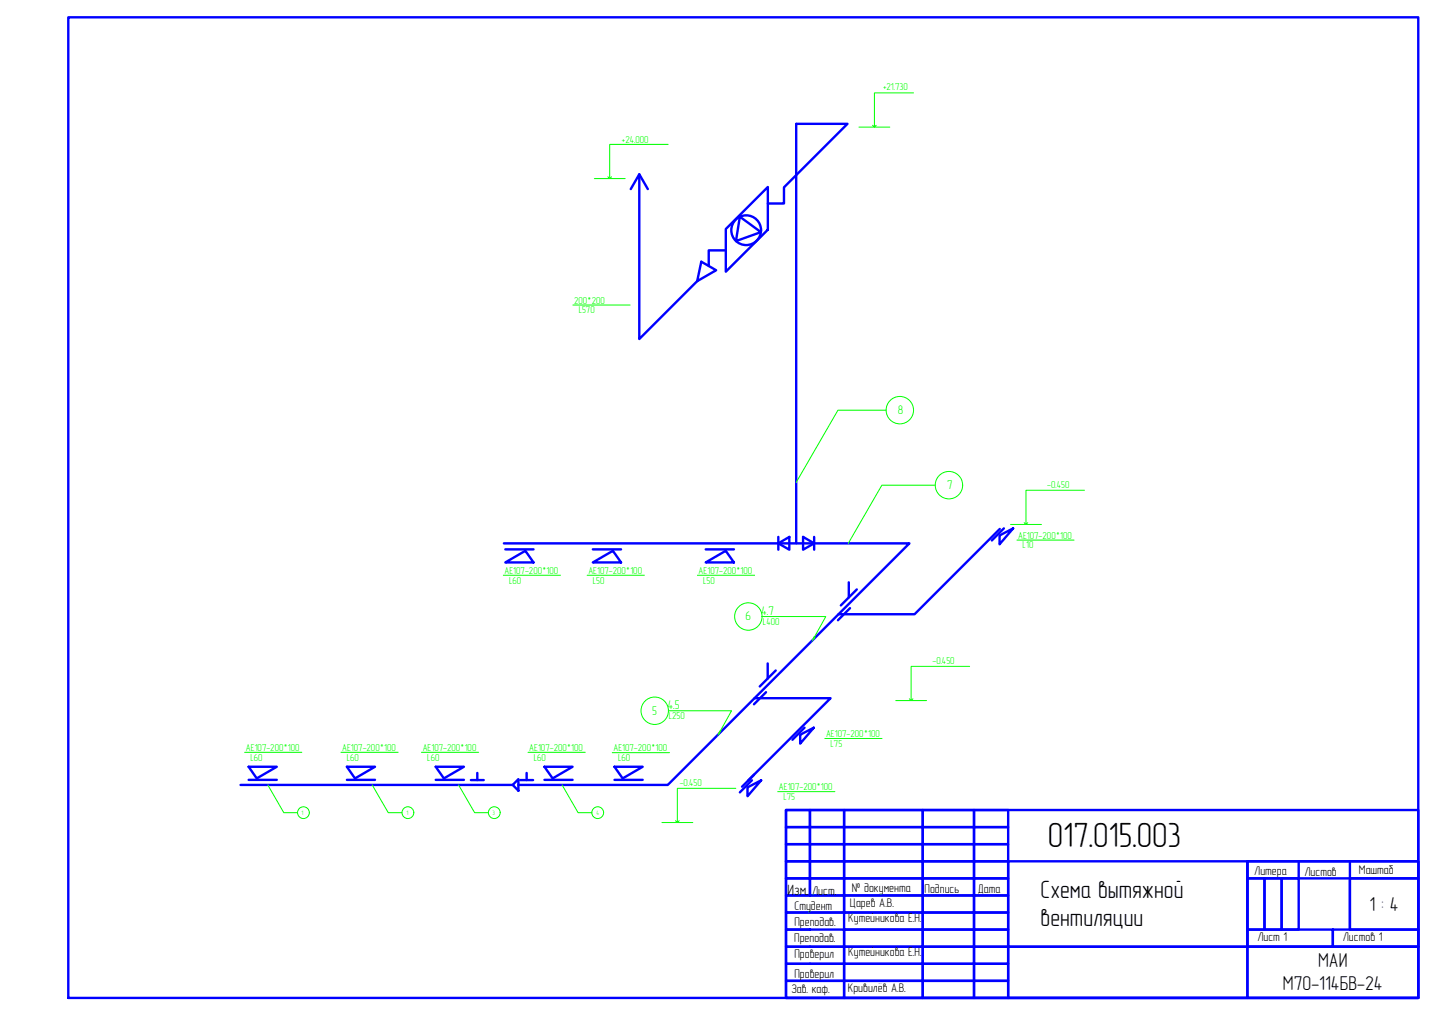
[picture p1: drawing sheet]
<svg xmlns="http://www.w3.org/2000/svg" width="420mm" height="297mm" viewBox="0 0 420 297" stroke-linecap="round" stroke-linejoin="round" font-family="sans-serif">
<g fill="none" stroke="#00f" stroke-width=".7">
<path d="M20 5.1h395v286.9h-395zM184.6 55.3l2.4-4.3v48.2l17-16.9M187 51l2.5 4.3M224.7 59.5h4.7v-4.7l18.6-18.6h-15v122.8M212.4 67l12.3-12.3v12.5l-12.3 12.3zM212.4 73.3h-5v4.5l-2.2-1.2-1.2 5.7 5.5-3.2-2.1-1.3M216.5 63.4l6.1 4.5-7.3 2.7zM147.4 159h118.7l-70.7 70.7h-43.7M227.7 159l3.2-1.9v3.8zM227.7 157.1v3.8M235 157.1l3.2 1.9-3.2 1.9zM238.2 157.1v3.8"/>
<path d="M292.5 156.7l3.9-2.1-3.9 4.7zM292.5 154.8l-24.9 25h-22.3M293.7 154.6l-3.5 3.6M147.8 164.6l5.9-3.4 2.4 3.4zM147.8 160.8h8.3M173.5 164.6l5.8-3.4 2.4 3.4zM173.5 160.8h8.2M206.5 164.6l5.8-3.4 2.4 3.4zM206.5 160.8h8.2M248.3 170.4v4.4M248.7 178l-3.5 3.5M250.7 172.5l-4.7 4.7"/>
<path d="M224.6 194.1v4.5M227 196.2l-4.7 4.7M220.8 204.3h22.2l-24.1 24.2M224.1 202.6l-3.5 3.5M234.1 215l4-2-4 4.6zM235.4 213l-3.5 3.5M70.4 229.7h79.6M72.7 224.4h8.3l-5.9 3.4zM72.7 228.2h8.3M101.5 224.4h8.2l-5.8 3.4zM101.5 228.2h8.2M127.5 224.4h8.2l-5.8 3.4z"/>
<path d="M127.5 228.2h8.2M137.8 228.3h3.7M139.7 226.2v2.1M151.7 228v3.4l-1.7-1.7zM152.2 228.3h3.8M154.1 226.2v2.1M159.3 224.4h8.2l-5.8 3.4zM159.3 228.2h8.2M179.8 224.4h8.2l-5.8 3.4zM179.8 228.2h8.2M218.7 230.4l4-2-4 4.6zM220 228.4l-3.5 3.5"/>
<path d="M220.6 226.7l-3.5 3.5M230 237.1h185v54.9h-185zM230 237.1h7v4.9h-7zM237 237.1h10v4.9h-10zM247 237.1h23v4.9h-23zM270 237.1h15v4.9h-15zM285 237.1h10v4.9h-10zM230 242h7v5h-7zM230 247h7v5.1h-7zM230 252.1h7v5h-7zM230 257.1h7v5h-7zM237 242h10v5h-10z"/>
<path d="M237 247h10v5.1h-10zM237 252.1h10v5h-10zM237 257.1h10v5h-10zM247 242h23v5h-23zM247 247h23v5.1h-23zM247 252.1h23v5h-23zM247 257.1h23v5h-23zM270 242h15v5h-15zM270 247h15v5.1h-15zM270 252.1h15v5h-15zM270 257.1h15v5h-15zM285 242h10v5h-10z"/>
<path d="M285 247h10v5.1h-10zM285 252.1h10v5h-10zM285 257.1h10v5h-10zM295 252.1h70v39.9h50v-14.9h-120zM365 252.1h50v25h-50zM365 252.1h50v5h-50zM365 257.1h5v14.9h-5zM370 257.1h5v14.9h-5zM375 257.1h5v14.9h-5zM380 252.1v5M395 257.1h20v14.9h-20zM395 252.1v19.9"/>
<path d="M230 262.1h17v4.9h-17zM230 272h17v5.1h-17zM230 277.1h17v5h-17zM247 262.1h23v4.9h-23zM247 267h-17v5h7M247 267h23v5h-23zM247 272h23v5.1h-23zM247 277.1h23v5h-23zM270 262.1h15v4.9h-15zM270 267h15v5h-15zM270 272h15v5.1h-15zM270 277.1h15v5h-15z"/>
<path d="M285 262.1h10v4.9h-10zM285 267h10v5h-10zM285 272h10v5.1h-10zM285 277.1h10v5h-10zM295 277.1h70v14.9h-70zM365 272h25v5.1h-25zM390 272h25v5.1h-25zM230 282.1h17v4.9h-17zM230 287h17v5h-17zM247 282.1h23v4.9h-23zM247 287h23v5h-23zM270 282.1h15v4.9h-15z"/>
<path d="M270 287h15v5h-15zM285 282.1h10v4.9h-10zM285 287h10v5h-10z"/>
<circle cx="218.3" cy="67.4" r="4.4"/>
</g>
<g fill="none" stroke="#0f0" stroke-width=".29">
<path d="M251.3 37.2h9M255.3 36.7l.5 .5 .6-.5M267.3 27.2h-11.5v10M173.9 52.3h9M177.9 51.7l.5 .6 .5-.6M195.5 42.3h-17.1v10M167.6 89.3h16.8M259.3 120h-14.1l-12.2 21.2M273.6 142h-15.6l-9.8 17M295.7 153.5h9M297.5 158.1h16.8M299.7 153l.5 .5"/>
<path d="M317.3 143.5h-17.1v10l.5-.5M147.3 168.3h16.7M171.8 168.3h16.7M204 168.3h16.8M283.7 195h-17.1v10M241.3 216.1h16.8M262.1 205h9M266.1 204.5l.5 .5 .5-.5M71.6 220.2h16.7M78.4 229.7l4.6 8.1h4.1M99.8 220.2h16.7M108.9 229.7l4.7 8.1h4"/>
<path d="M123.3 220.2h16.8M134.2 229.7l4.7 8.1h4M154.5 220.2h16.7M164.5 229.7l4.6 8.1h4.1M179.1 220.3h16.8M215.3 230.7h-17.1v10M227.5 231.7h16.8M193.7 240.7h9M197.7 240.2l.5 .5 .5-.5"/>
<circle cx="263.3" cy="120" r="4"/>
<circle cx="277.7" cy="142" r="4"/>
<circle cx="219" cy="180.4" r="4"/>
<circle cx="191.6" cy="208" r="4"/>
<circle cx="88.8" cy="237.8" r="1.73"/>
<circle cx="119.3" cy="237.8" r="1.73"/>
<circle cx="144.6" cy="237.8" r="1.73"/>
<circle cx="174.9" cy="237.8" r="1.73"/>
</g>
<!-- layer: AM_5 -->
<path d="M223 180.4h18.6l-3.3 6.1M195.6 208h18.4l-3.3 6.1" fill="none" stroke="#0f0" stroke-width=".29"/>
<g fill="#0f0" stroke="#0f0" stroke-width=".29">
<path d="M210.5 214l.3 .2-.6 .6z"/>
<path d="M238.1 186.4l.3 .2-.6 .7z"/>
</g>
<text font-size="10.2" x="306.6" y="247.9">017.015.003</text>
<g font-size="7.3">
<text x="304.5" y="262.8">Схема вытяжной</text>
<text x="304.5" y="271.1">вентиляции</text>
</g>
<g font-size="5.9">
<text x="400.7" y="266.6">1 : 4</text>
<text x="385.7" y="283">МАИ</text>
<text x="375.4" y="289.7">М7О-114БВ-24</text>
</g>
<text font-size="4.4" x="230.4" y="261.8">Изм.</text>
<g font-size="3.7" fill="#0f0">
<text x="262.7" y="121.2">8</text>
<text x="277.1" y="143.2">7</text>
<text x="222.8" y="180">4.7</text>
<text x="218.2" y="181.5">6</text>
<text x="190.8" y="209.1">5</text>
<text x="195.4" y="207.6">4.5</text>
</g>
<g font-size="3.7">
<text x="367" y="255.9">Литера</text>
<text x="381.7" y="256.2">Листов</text>
<text x="397.6" y="255.8">Маштаб</text>
<text x="237.6" y="261.8">Лист.</text>
<text x="249.3" y="261.2">№ документа</text>
<text x="270.5" y="261.4">Подпись</text>
<text x="286.1" y="261.4">Дата</text>
<text x="232.5" y="266.2">Студент</text>
<text x="248.2" y="269.9">Кутейникова Е.Н.</text>
<text x="248.7" y="265.3">Царев А.В.</text>
<text x="232.4" y="275.7">Преподав.</text>
<text x="232.5" y="270.9">Преподав.</text>
<text x="367.9" y="275.5">Лист 1</text>
<text x="392.9" y="275.5">Листов 1</text>
<text x="232.5" y="280.4">Проверил</text>
<text x="248.2" y="279.9">Кутейникова Е.Н.</text>
<text x="232.5" y="286.1">Проверил</text>
<text x="231.5" y="290.7">Зав. каф.</text>
<text x="248.1" y="290.2">Кривилёв A.B.</text>
</g>
<g font-size="2.9" fill="#0f0">
<text x="258.4" y="26.3">+21.730</text>
<text x="182" y="41.7">+24.000</text>
<text x="168" y="88.9">200*200</text>
<text x="169.3" y="91.7">L570</text>
<text x="306.4" y="142.7">-0.450</text>
<text x="297.9" y="157.7">AE107-200*100</text>
<text x="299.2" y="160.5">L10</text>
<text x="147.6" y="168">AE107-200*100</text>
<text x="172.1" y="168">AE107-200*100</text>
<text x="204.4" y="168">AE107-200*100</text>
<text x="148.9" y="170.8">L60</text>
<text x="173.5" y="170.8">L50</text>
<text x="205.7" y="170.8">L50</text>
<text x="223.2" y="183">L400</text>
<text x="272.8" y="194.2">-0.450</text>
<text x="195.7" y="210.6">L250</text>
<text x="241.7" y="215.7">AE107-200*100</text>
<text x="71.9" y="219.8">AE107-200*100</text>
<text x="100.1" y="219.8">AE107-200*100</text>
<text x="123.7" y="219.8">AE107-200*100</text>
<text x="154.9" y="219.8">AE107-200*100</text>
<text x="179.5" y="219.9">AE107-200*100</text>
<text x="243" y="218.6">L75</text>
<text x="73.3" y="222.6">L60</text>
<text x="101.5" y="222.6">L60</text>
<text x="125" y="222.6">L60</text>
<text x="156.2" y="222.6">L60</text>
<text x="180.8" y="222.7">L60</text>
<text x="198.9" y="230.1">-0.450</text>
<text x="227.9" y="231.3">AE107-200*100</text>
<text x="229.2" y="234.2">L75</text>
</g>
<g font-size="1.8" fill="#0f0">
<text x="88.2" y="238.4">1</text>
<text x="118.9" y="238.4">1</text>
<text x="144.1" y="238.4">3</text>
<text x="174.6" y="238.4">4</text>
</g>
</svg>
